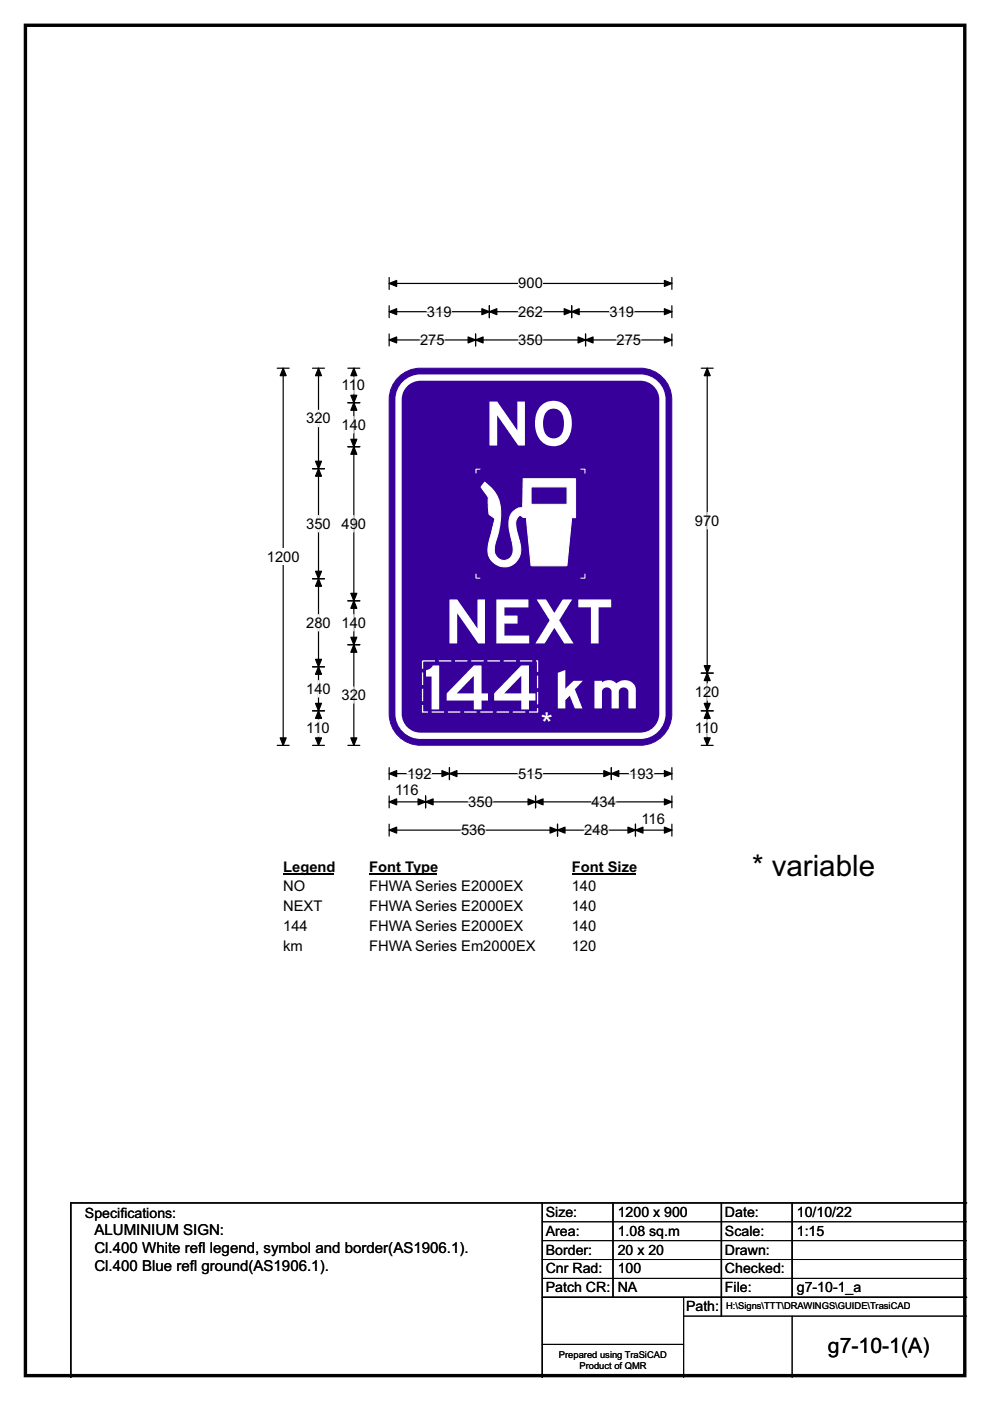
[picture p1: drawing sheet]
<svg xmlns="http://www.w3.org/2000/svg" width="210mm" height="297mm" viewBox="0 0 210 297" stroke-linecap="round" stroke-linejoin="round" font-family="sans-serif">
<path d="M5.4 5.4h199.2v286.3h-199.2z" fill="none" stroke="#000" stroke-width=".72"/>
<path d="M82.5 58.8v2.6M142.5 58.8v2.6M82.5 60.1h60" fill="none" stroke="#000" stroke-width=".25"/>
<g fill="#000" stroke="#000" stroke-width=".25">
<path d="M82.5 60.1l1.6-.6v1.2z" fill-rule="evenodd"/>
<path d="M140.9 59.5l1.6 .6-1.6 .6z" fill-rule="evenodd"/>
</g>
<path d="M109.9 58.4h5.2v3.5h-5.2z" fill="#fff"/>
<g fill="none" stroke="#000" stroke-width=".25">
<path d="M58.8 78.1h2.5M60.1 78.1v79.9M82.5 66.1h60M82.5 64.8v2.6M82.5 70.8v2.5M82.5 72.1h60M100.9 70.8v2.5M103.8 64.8v2.6M121.3 64.8v2.6M124.2 70.8v2.5M142.5 64.8v2.6M142.5 70.8v2.5"/>
<path d="M58.8 158h2.5M82.5 162.8v2.5M82.5 168.7v2.6M82.5 174.7v2.6M82.5 164h60M82.5 170h60M82.5 176h60M90.3 168.7v2.6M95.3 162.8v2.5M113.6 168.7v2.6M118.3 174.7v2.6M129.7 162.8v2.5"/>
<path d="M134.8 174.7v2.6M142.5 168.7v2.6M142.5 174.7v2.6M142.5 162.8v2.5"/>
</g>
<g fill="#000" stroke="#000" stroke-width=".25">
<path d="M60.1 78.1l.6 1.6h-1.3z" fill-rule="evenodd"/>
<path d="M82.5 66.1l1.6-.6v1.2z" fill-rule="evenodd"/>
<path d="M82.5 72.1l1.6-.7v1.3z" fill-rule="evenodd"/>
<path d="M100.9 72.1l1.6-.7v1.3z" fill-rule="evenodd"/>
<path d="M99.3 71.4l1.6 .7-1.6 .6z" fill-rule="evenodd"/>
<path d="M103.8 66.1l1.6-.6v1.2z" fill-rule="evenodd"/>
<path d="M102.2 65.5l1.6 .6-1.6 .6z" fill-rule="evenodd"/>
<path d="M119.7 65.5l1.6 .6-1.6 .6z" fill-rule="evenodd"/>
<path d="M121.3 66.1l1.5-.6v1.2z" fill-rule="evenodd"/>
<path d="M122.6 71.4l1.6 .7-1.6 .6z" fill-rule="evenodd"/>
<path d="M124.2 72.1l1.6-.7v1.3z" fill-rule="evenodd"/>
<path d="M140.9 65.5l1.6 .6-1.6 .6z" fill-rule="evenodd"/>
<path d="M140.9 71.4l1.6 .7-1.6 .6z" fill-rule="evenodd"/>
<path d="M59.4 156.4h1.3l-.6 1.6z" fill-rule="evenodd"/>
<path d="M82.5 164l1.6-.6v1.3z" fill-rule="evenodd"/>
<path d="M82.5 170l1.6-.6v1.2z" fill-rule="evenodd"/>
<path d="M82.5 176l1.6-.6v1.2z" fill-rule="evenodd"/>
<path d="M90.3 170l1.6-.6v1.2z" fill-rule="evenodd"/>
<path d="M88.7 169.4l1.6 .6-1.6 .6z" fill-rule="evenodd"/>
<path d="M95.3 164l1.6-.6v1.3z" fill-rule="evenodd"/>
<path d="M93.7 163.4l1.6 .6-1.6 .7z" fill-rule="evenodd"/>
<path d="M112 169.4l1.6 .6-1.6 .6z" fill-rule="evenodd"/>
<path d="M113.6 170l1.6-.6v1.2z" fill-rule="evenodd"/>
<path d="M118.3 176l1.5-.6v1.2z" fill-rule="evenodd"/>
<path d="M116.7 175.4l1.6 .6-1.6 .6z" fill-rule="evenodd"/>
<path d="M128.1 163.4l1.6 .6-1.6 .7z" fill-rule="evenodd"/>
<path d="M129.7 164l1.5-.6v1.3z" fill-rule="evenodd"/>
<path d="M133.2 175.4l1.6 .6-1.6 .6z" fill-rule="evenodd"/>
<path d="M134.8 176l1.6-.6v1.2z" fill-rule="evenodd"/>
<path d="M140.9 163.4l1.6 .6-1.6 .7z" fill-rule="evenodd"/>
<path d="M140.9 169.4l1.6 .6-1.6 .6z" fill-rule="evenodd"/>
<path d="M140.9 175.4l1.6 .6-1.6 .6z" fill-rule="evenodd"/>
</g>
<g fill="none" stroke="#fff" stroke-width=".25">
<path d="M89.1 72.1h5.2M90.6 66.1h5.2M109.9 66.1h5.2M109.9 72.1h5.2M129.3 66.1h5.2M130.8 72.1h5.2M86.3 164h5.2M97.8 176h5.2M99.3 170h5.2M109.9 164h5.2M123.9 176h5.2M125.4 170h5.3"/>
<path d="M133.5 164h5.2"/>
</g>
<path d="M56.6 116.3h6.9v3.5h-6.9z" fill="#fff"/>
<g fill="none" stroke="#000" stroke-width=".25">
<path d="M66.3 78.1h2.5M67.6 78.1v79.9M73.8 78.1h2.5M75 78.1v79.9M148.7 78.1h2.6M150 78.1v79.9M66.3 99.4h2.5M73.8 85.4h2.5M73.8 94.7h2.5M66.3 122.7h2.5M73.8 127.4h2.5M73.8 136.7h2.5"/>
<path d="M66.3 141.4h2.5M66.3 150.7h2.5M66.3 158h2.5M73.8 158h2.5M148.7 150.7h2.6M148.7 158h2.6M148.7 142.7h2.6"/>
</g>
<g fill="#000" stroke="#000" stroke-width=".25">
<path d="M67.6 78.1l.6 1.6h-1.3z" fill-rule="evenodd"/>
<path d="M75 78.1l.7 1.6h-1.3z" fill-rule="evenodd"/>
<path d="M150 78.1l.6 1.6h-1.2z" fill-rule="evenodd"/>
<path d="M67.6 99.4l.6 1.6h-1.3z" fill-rule="evenodd"/>
<path d="M66.9 97.8h1.3l-.6 1.6z" fill-rule="evenodd"/>
<path d="M75 85.4l.7 1.6h-1.3z" fill-rule="evenodd"/>
<path d="M74.4 93.1h1.3l-.7 1.6z" fill-rule="evenodd"/>
<path d="M74.4 83.8h1.3l-.7 1.6z" fill-rule="evenodd"/>
<path d="M75 94.7l.7 1.6h-1.3z" fill-rule="evenodd"/>
<path d="M66.9 121.1h1.3l-.6 1.6z" fill-rule="evenodd"/>
<path d="M67.6 122.7l.6 1.6h-1.3z" fill-rule="evenodd"/>
<path d="M74.4 125.8h1.3l-.7 1.6z" fill-rule="evenodd"/>
<path d="M75 127.4l.7 1.6h-1.3z" fill-rule="evenodd"/>
<path d="M74.4 135.1h1.3l-.7 1.6z" fill-rule="evenodd"/>
<path d="M75 136.7l.7 1.6h-1.3z" fill-rule="evenodd"/>
<path d="M66.9 139.8h1.3l-.6 1.6z" fill-rule="evenodd"/>
<path d="M67.6 141.4l.6 1.6h-1.3z" fill-rule="evenodd"/>
<path d="M66.9 149.1h1.3l-.6 1.6z" fill-rule="evenodd"/>
<path d="M67.6 150.7l.6 1.6h-1.3z" fill-rule="evenodd"/>
<path d="M66.9 156.4h1.3l-.6 1.6z" fill-rule="evenodd"/>
<path d="M74.4 156.4h1.3l-.7 1.6z" fill-rule="evenodd"/>
<path d="M150 142.7l.6 1.6h-1.2z" fill-rule="evenodd"/>
<path d="M149.4 149.1h1.2l-.6 1.6z" fill-rule="evenodd"/>
<path d="M149.4 141.1h1.2l-.6 1.6z" fill-rule="evenodd"/>
<path d="M150 150.7l.6 1.6h-1.2z" fill-rule="evenodd"/>
<path d="M149.4 156.4h1.2l-.6 1.6z" fill-rule="evenodd"/>
</g>
<g fill="none" stroke="#fff" stroke-width=".25">
<path d="M75 80v3.5M67.6 87v3.5M75 88.3v3.5M67.6 109.3v3.5M75 109.3v3.5M150 108.6v3.5M67.6 130.3v3.5M75 130.3v3.5M67.6 144.3v3.5M67.6 152.6v3.5M75 145.6v3.5M150 145v3.5"/>
<path d="M150 152.6v3.5"/>
</g>
<path d="M60.1 182h10.7v3.5h-10.7z" fill="#fff"/>
<path d="M60.1 185.3h10.7" fill="none" stroke="#000" stroke-width=".32"/>
<path d="M78.3 182h14.4v3.5h-14.4z" fill="#fff"/>
<path d="M78.3 185.3h14.4" fill="none" stroke="#000" stroke-width=".32"/>
<path d="M121.3 182h13.4v3.5h-13.4z" fill="#fff"/>
<path d="M121.3 185.3h13.4" fill="none" stroke="#000" stroke-width=".32"/>
<g fill="#fff">
<path d="M60.1 186.2h4.6v3.5h-4.6z"/>
<path d="M78.3 186.2h32.9v3.5h-32.9z"/>
<path d="M121.3 186.2h5.2v3.5h-5.2z"/>
<path d="M60.1 190.4h8.2v3.5h-8.2z"/>
<path d="M78.3 190.4h32.9v3.5h-32.9z"/>
<path d="M121.3 190.4h5.2v3.5h-5.2z"/>
<path d="M60.1 194.6h5.2v3.5h-5.2z"/>
<path d="M78.3 194.6h32.9v3.5h-32.9z"/>
<path d="M121.3 194.6h5.2v3.5h-5.2z"/>
<path d="M60.1 198.8h4.1v3.5h-4.1z"/>
<path d="M78.3 198.8h35.5v3.5h-35.5z"/>
<path d="M121.3 198.8h5.2v3.5h-5.2z"/>
</g>
<path d="M84.8 79.7a6.6 6.6 0 0 1 4.4-1.6h46.6a6.7 6.7 0 0 1 6.7 6.6v66.6a6.7 6.7 0 0 1-6.7 6.7h-46.6a6.7 6.7 0 0 1-6.7-6.7v-66.6a6.6 6.6 0 0 1 2.3-5z" fill-rule="evenodd" fill="#37009b" stroke="#37009b" stroke-width=".21"/>
<path d="M85.6 81.7a4.6 4.6 0 0 1 3.6-1.6h46.6a4.7 4.7 0 0 1 4.7 4.6v66.6a4.7 4.7 0 0 1-4.7 4.7h-46.6a4.7 4.7 0 0 1-4.7-4.7v-66.6a4.6 4.6 0 0 1 1.1-3z" fill="none" stroke="#fff" stroke-width="1.3"/>
<path d="M102.8 102.2a7.7 7.7 0 0 1 3.3 7.9 19.9 19.9 0 0 1-1 5 2.69 2.69 0 0 0 1.3 3.7 2.23 2.23 0 0 0 2.4-3.1l-.8-3.3-.1-1.7a3 3 0 0 1 2.9-3.1l.2-6.1h11.1v8.3h-.8l-1.1 10.2h-7.6l-1-10.3h-.6l-.5-.4a1.01 1.01 0 0 0-1 .9l-.1 1.6 .8 3a3.8 3.8 0 0 1-3.6 5.4 3.7 3.7 0 0 1-2.9-5.2l1.3-5-1.3-.9-.1-3.7-1.6-2.2zM112.6 103.2v3.7h7.7v-3.7z" fill-rule="evenodd" fill="#fff"/>
<path d="M101.8 99.5h-.8v.8M123.2 99.5h.9v.8M102.8 102.2a7.7 7.7 0 0 1 3.3 7.9 19.9 19.9 0 0 1-1 5 2.69 2.69 0 0 0 1.3 3.7 2.23 2.23 0 0 0 2.4-3.1l-.8-3.3-.1-1.7a3 3 0 0 1 2.9-3.1l.2-6.1h11.1v8.3h-.8l-1.1 10.2h-7.6l-1-10.3h-.6l-.5-.4a1.01 1.01 0 0 0-1 .9l-.1 1.6 .8 3a3.8 3.8 0 0 1-3.6 5.4 3.7 3.7 0 0 1-2.9-5.2l1.3-5-1.3-.9-.1-3.7-1.6-2.2zM112.6 103.2h7.7v3.7h-7.7zM101 121.7v.9h.8M124.1 121.7v.9h-.9" fill="none" stroke="#fff" stroke-width=".21"/>
<path d="M115 255v37M130 255v20M153 255v24M168 255v20M205 255h-190v37M115 275h90" fill="none" stroke="#000" stroke-width=".3"/>
<path d="M115 259h90M115 263h90M115 267h90M115 271h90M145 279h60M145 275v17M168 279v13M115 285h30" fill="none" stroke="#000" stroke-width=".21"/>
<path d="M89.6 140.1h24.4v10.9h-24.4z" fill="none" stroke="#fff" stroke-width=".26" stroke-dasharray="2.6 .8" stroke-linecap="butt"/>
<g font-size="12.9" fill="#fff">
<text x="102.6" y="94.4">NO</text>
<text x="94.1" y="136.4">NEXT</text>
<text x="89.4" y="150.4">144</text>
</g>
<text font-size="11.1" fill="#fff" x="116.7" y="150.2">km</text>
<text font-size="6.6" fill="#fefefe" x="114.7" y="155.9">*</text>
<text font-size="6.3" x="159.5" y="185.8">* variable</text>
<text font-size="4.5" x="175.6" y="286.9">g7-10-1(A)</text>
<g font-size="3.2">
<text x="20" y="261.9">ALUMINIUM SIGN:</text>
<text x="20" y="265.8">Cl.400 White ref</text>
<text x="20" y="269.6">Cl.400 Blue ref</text>
<text x="40.3" y="269.6">l ground(AS1906.1).</text>
<text x="42" y="265.8">l legend, symbol and border(AS1906.1).</text>
</g>
<g font-size="3.1">
<text x="109.9" y="61.2">900</text>
<text x="90.6" y="67.1">319</text>
<text x="109.9" y="67.1">262</text>
<text x="129.3" y="67.1">319</text>
<text x="89.1" y="73.1">275</text>
<text x="109.9" y="73.1">350</text>
<text x="130.8" y="73.1">275</text>
<text x="72.4" y="82.8">110</text>
<text x="65" y="89.8">320</text>
<text x="72.4" y="91.1">140</text>
<text x="65" y="112.1">350</text>
<text x="72.4" y="112.1">490</text>
<text x="147.4" y="111.4">970</text>
<text x="56.6" y="119.1">1200</text>
<text x="65" y="133.1">280</text>
<text x="72.4" y="133.1">140</text>
<text x="65" y="147.1">140</text>
<text x="72.4" y="148.4">320</text>
<text x="147.4" y="147.7">120</text>
<text x="65" y="155.4">110</text>
<text x="147.4" y="155.4">110</text>
<text x="86.3" y="165.1">192</text>
<text x="109.9" y="165.1">515</text>
<text x="133.5" y="165.1">193</text>
<text x="83.8" y="168.6">116</text>
<text x="99.3" y="171.1">350</text>
<text x="125.4" y="171.1">434</text>
<text x="97.8" y="177.1">536</text>
<text x="123.9" y="177.1">248</text>
<text x="136.1" y="174.6">116</text>
<text x="60.1" y="184.8">Legend</text>
<text x="78.3" y="184.8">Font Type</text>
<text x="121.3" y="184.8">Font Size</text>
<text x="60.1" y="189">NO</text>
<text x="78.3" y="189">FHWA Series E2000EX</text>
<text x="121.3" y="189">140</text>
<text x="60.1" y="193.2">NEXT</text>
<text x="60.1" y="197.4">144</text>
<text x="78.3" y="193.2">FHWA Series E2000EX</text>
<text x="78.3" y="197.4">FHWA Series E2000EX</text>
<text x="121.3" y="193.2">140</text>
<text x="121.3" y="197.4">140</text>
<text x="60.1" y="201.6">km</text>
<text x="78.3" y="201.6">FHWA Series Em2000EX</text>
<text x="121.3" y="201.6">120</text>
</g>
<g font-size="3">
<text x="115.8" y="258">Size:</text>
<text x="131" y="258">1200 x 900</text>
<text x="153.8" y="258">Date:</text>
<text x="169" y="258">10/10/22</text>
<text x="18" y="258.2">Specif</text>
<text x="25.5" y="258.2">ications:</text>
<text x="115.8" y="262">Area:</text>
<text x="131" y="262">1.08 sq.m</text>
<text x="153.8" y="262">Scale:</text>
<text x="169" y="262">1:15</text>
<text x="115.8" y="266">Border:</text>
<text x="115.8" y="270">Cnr Rad:</text>
<text x="131" y="266">20 x 20</text>
<text x="131" y="270">100</text>
<text x="153.8" y="266">Drawn:</text>
<text x="153.8" y="270">Checked:</text>
<text x="115.8" y="274">Patch CR:</text>
<text x="131" y="274">NA</text>
<text x="153.8" y="274">File:</text>
<text x="169" y="274">g7-10-1_a</text>
<text x="145.5" y="278">Path:</text>
</g>
<g font-size="2">
<text x="154" y="277.6">H:\Signs\TTT\DRAWINGS\GUIDE\TrasiCAD</text>
<text x="118.5" y="287.8">Prepared using TraSiCAD</text>
<text x="122.9" y="290.2">Product of QMR</text>
</g>
</svg>
